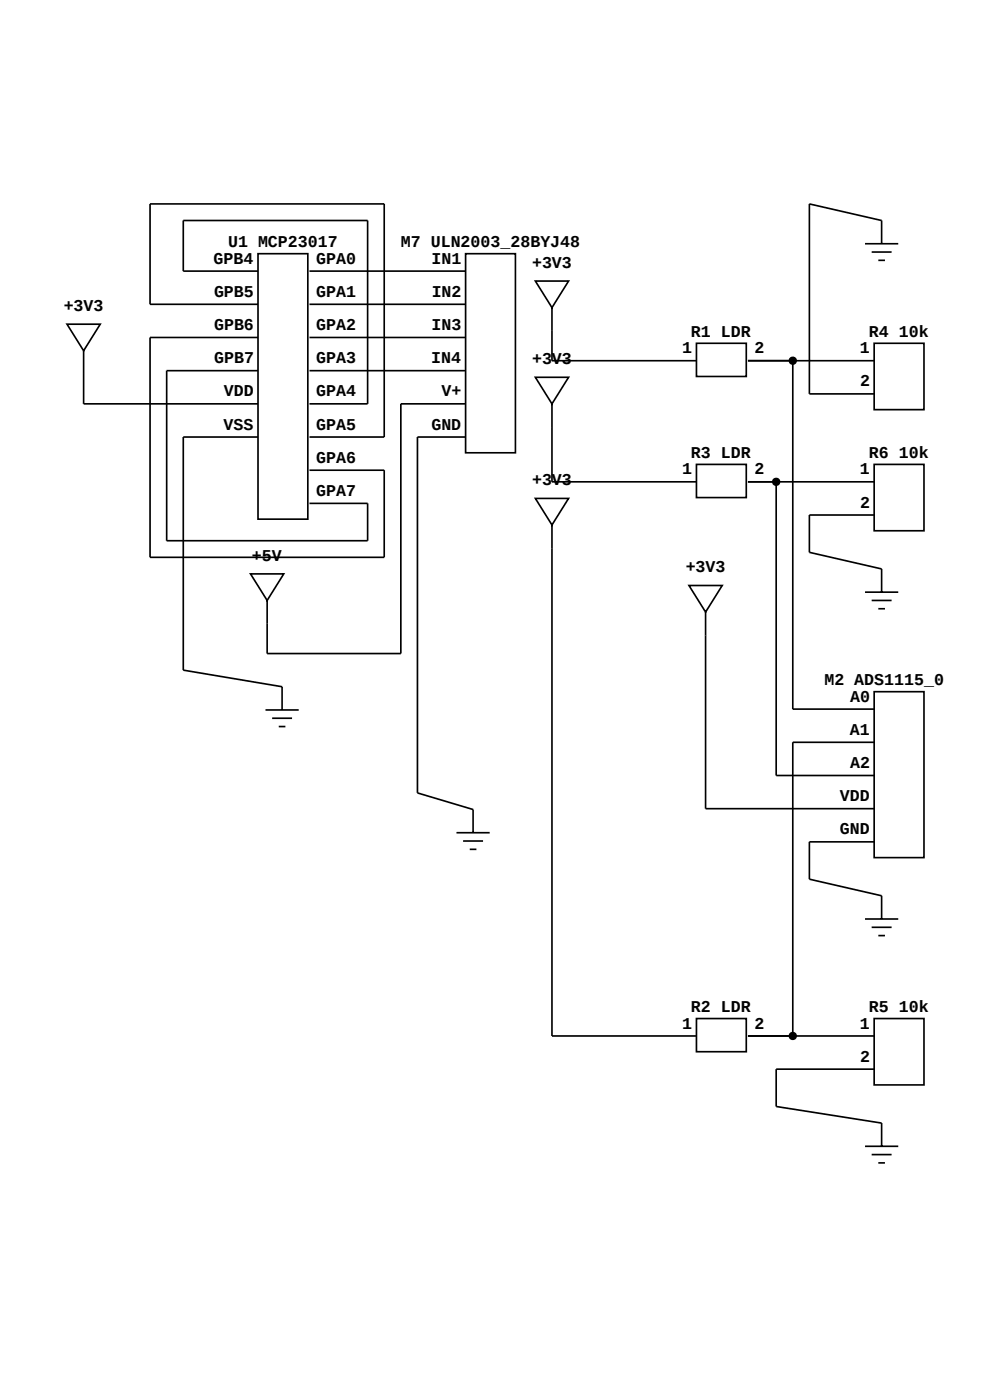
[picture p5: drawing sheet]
<svg xmlns="http://www.w3.org/2000/svg" width="297mm" height="420mm" viewBox="0 0 297 420" stroke-linecap="round" stroke-linejoin="round" font-family="sans-serif">
<g fill="none" stroke="#000" stroke-width=".5">
<path d="M77.3 76.1h15v79.6h-15zM139.5 76.1h15v59.7h-15zM259.2 73.1h10M261.2 75.6h6M263.2 78.1h2M264.2 73.1v-6.9l-21.6-5v57h19.4M20.1 97.3h9.9l-4.9 7.9zM77.3 81.3h-22.4v-15.1h55.3v55h-17.4M77.3 91.3h-32.3v-30.1h70.2v69.9h-22.4M92.8 81.3h46.7M92.8 91.3h46.7M160.4 84.3h10l-5 8z"/>
<path d="M165.4 92.3v15.9h43.3M25.1 105.2v16h52.2M77.3 111.2h-27.4v51h60.3v-11.2h-17.4M77.3 101.2h-32.3v66h70.2v-26.1h-22.4M92.8 101.2h46.7M92.8 111.2h46.7M160.4 113.2h10l-5 8zM208.7 103h15v9.9h-15zM224.2 108.2h37.8M237.6 108.2v104.5h24.4M262 103h14.9v19.9h-14.9zM77.3 131.1h-22.4v69.9l29.6 5v7"/>
<path d="M139.5 121.2h-19.4v74.9h-40v-16M139.5 131.1h-14.4v106.8l16.7 5v6.9M165.4 121.2v23.3h43.3M208.7 139.3h15v10h-15zM262 139.3h14.9v19.9h-14.9zM160.4 149.5h10l-5 8zM165.4 157.5v153.3h43.3M224.2 144.5h37.8M232.6 144.5v88.1h29.4M262 154.5h-19.4v11.2l21.6 5v6.9M75.1 172.2h9.9l-4.9 7.9zM206.5 175.7h9.9l-4.9 7.9z"/>
<path d="M259.2 177.6h10M211.5 183.6v59h50.5M261.2 180.1h6M263.2 182.6h2M79.6 213h9.9M81.6 215.5h5.9M83.5 218h2M262 207.5h14.9v49.8h-14.9zM262 222.7h-24.4v88.1M136.8 249.8h10M138.8 252.3h6M140.8 254.8h2"/>
<path d="M262 252.6h-19.4v11.2l21.6 4.9v7M259.2 275.7h10M261.2 278.2h6M263.2 280.7h2M208.7 305.6h15v9.9h-15zM224.2 310.8h37.8M262 305.6h14.9v19.9h-14.9zM262 320.7h-29.4v11.2l31.6 5v7M259.2 343.9h10M261.2 346.4h6M263.2 348.9h2"/>
</g>
<g fill="#000" stroke="#000" stroke-width=".5">
<circle cx="237.6" cy="108.2" r="1"/>
<circle cx="232.6" cy="144.5" r="1"/>
<circle cx="237.6" cy="310.8" r="1"/>
</g>
<g font-size="5">
<text x="68.4" y="74.1">U1 MCP23017</text>
<text x="120.1" y="74.1">M7 ULN2003_28BYJ48</text>
<text x="64" y="79.1">GPB4</text>
<text x="94.7" y="79.1">GPA0</text>
<text x="129.3" y="79.1">IN1</text>
<text x="159.5" y="80.3">+3V3</text>
<text x="64.1" y="89">GPB5</text>
<text x="94.7" y="89">GPA1</text>
<text x="129.4" y="89">IN2</text>
<text x="19.1" y="93.3">+3V3</text>
<text x="64.2" y="99">GPB6</text>
<text x="94.7" y="99">GPA2</text>
<text x="129.3" y="99">IN3</text>
<text x="207.1" y="101">R1 LDR</text>
<text x="260.4" y="101">R4 10k</text>
<text x="204.5" y="106">1</text>
<text x="226.1" y="106">2</text>
<text x="257.7" y="106">1</text>
<text x="64.2" y="109">GPB7</text>
<text x="94.7" y="109">GPA3</text>
<text x="129.2" y="109">IN4</text>
<text x="159.5" y="109.2">+3V3</text>
<text x="67.1" y="118.9">VDD</text>
<text x="94.7" y="118.9">GPA4</text>
<text x="132.3" y="118.9">V+</text>
<text x="257.8" y="115.9">2</text>
<text x="67" y="128.9">VSS</text>
<text x="94.7" y="128.9">GPA5</text>
<text x="129.3" y="128.9">GND</text>
<text x="207.1" y="137.3">R3 LDR</text>
<text x="260.4" y="137.3">R6 10k</text>
<text x="94.7" y="138.8">GPA6</text>
<text x="204.5" y="142.3">1</text>
<text x="226.1" y="142.3">2</text>
<text x="257.7" y="142.3">1</text>
<text x="94.7" y="148.8">GPA7</text>
<text x="159.5" y="145.5">+3V3</text>
<text x="257.8" y="152.3">2</text>
<text x="75.5" y="168.2">+5V</text>
<text x="205.5" y="171.7">+3V3</text>
<text x="247.1" y="205.5">M2 ADS1115_0</text>
<text x="254.8" y="210.5">A0</text>
<text x="254.7" y="220.5">A1</text>
<text x="254.8" y="230.4">A2</text>
<text x="251.7" y="240.4">VDD</text>
<text x="251.7" y="250.3">GND</text>
<text x="207.1" y="303.6">R2 LDR</text>
<text x="260.4" y="303.6">R5 10k</text>
<text x="204.5" y="308.6">1</text>
<text x="226.1" y="308.6">2</text>
<text x="257.7" y="308.6">1</text>
<text x="257.8" y="318.5">2</text>
</g>
</svg>
